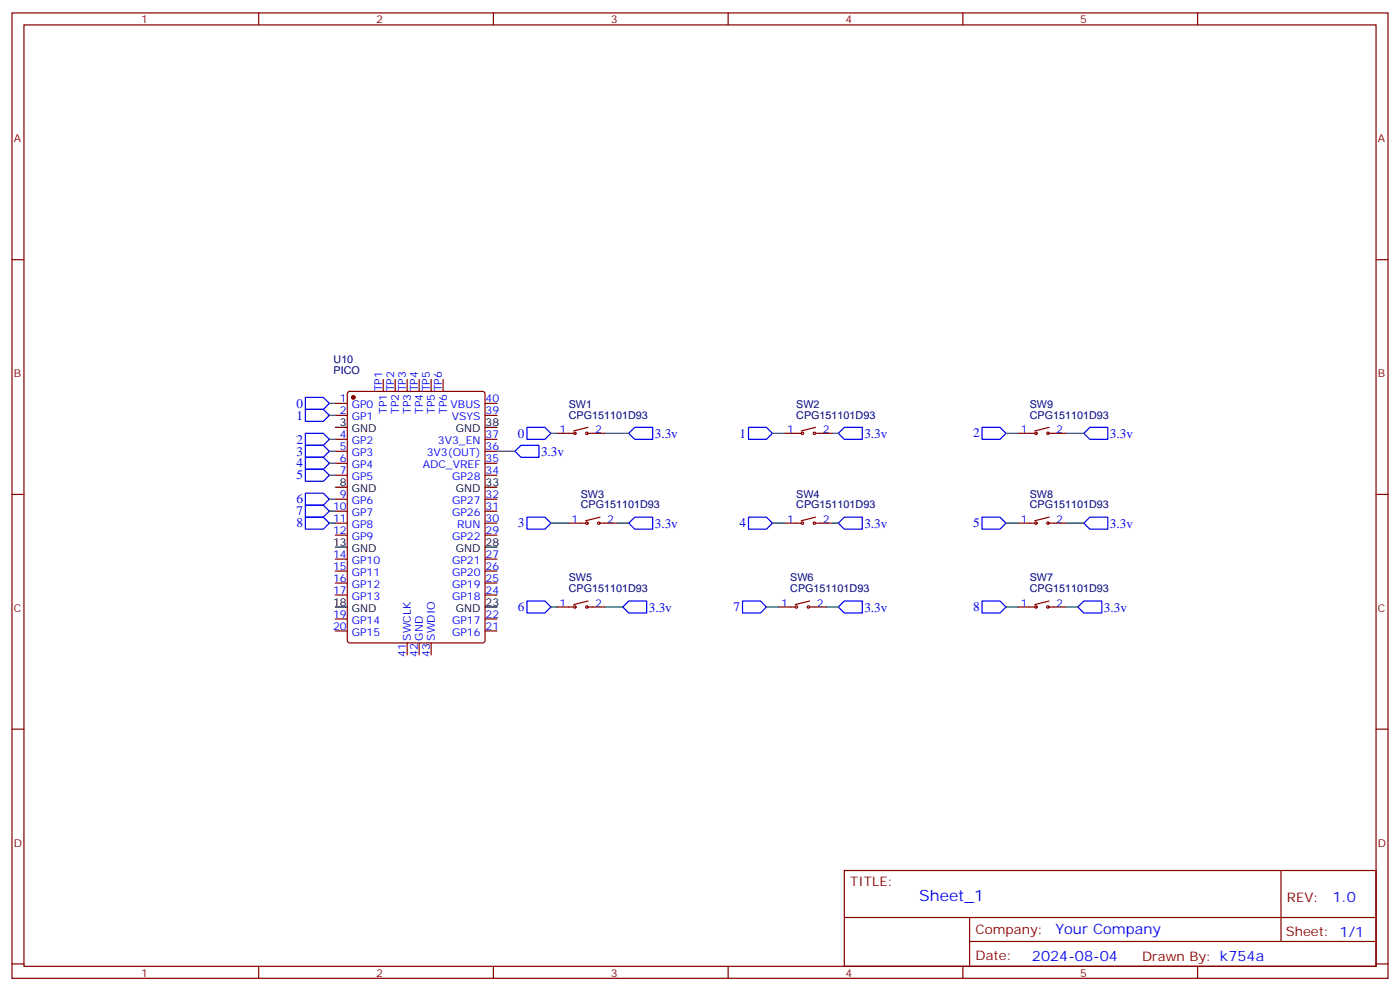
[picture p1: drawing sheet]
<svg xmlns="http://www.w3.org/2000/svg" width="412mm" height="292mm" viewBox="0 0 412 292" stroke-linecap="round" stroke-linejoin="round" font-family="sans-serif">
<g fill="none" stroke="#870000" stroke-width=".35">
<path d="M3.5 3.8h405.4v284.3h-405.4zM7.1 7.3h398.2v277.3h-398.2zM76.2 3.8v3.5M145.3 3.8v3.5M214.5 3.8v3.5M283.6 3.8v3.5M352.8 3.8v3.5M3.5 76.5h3.6M405.3 76.5h3.6M98.8 118.8h3.5M102.5 115.5l.5-.2h39.2l.6 .4 .1 73-.5 .6-39.4 .1-.6-.5-.1-72.9zM112.9 111.8v3.5"/>
<path d="M116.4 111.8v3.5M119.9 111.8v3.5M123.5 111.8v3.5M127 111.8v3.5M130.5 111.8v3.5M142.9 118.8h3.5M98.8 122.3h3.5M98.8 129.4h3.5M98.8 132.9h3.5M98.8 136.5h3.5M98.8 140h3.5M142.9 122.3h3.5"/>
<path d="M142.9 129.4h3.5M142.9 132.9h3.5M142.9 136.5h3.5M142.9 140h3.5M164 127.6h5M173.2 125.9l-4.2 1M173.2 127.6h5M231.1 127.6h4.9M240.2 127.6h5M240.2 125.9l-4.2 1M299.9 127.6h4.9M309 127.6h5"/>
<path d="M309 125.9l-4.2 1M3.5 145.6h3.6M98.8 154.1h3.5M98.8 147h3.5M98.8 150.6h3.5M98.8 157.6h3.5M142.9 154.1h3.5M142.9 147h3.5M142.9 150.6h3.5M142.9 157.6h3.5M167.6 154.1h4.9M176.7 152.3l-4.2 1.1"/>
<path d="M176.7 154.1h5M231.1 154.1h4.9M240.2 154.1h5M240.2 152.3l-4.2 1.1M299.9 154.1h4.9M309 154.1h5M309 152.3l-4.2 1.1M405.3 145.6h3.6M98.8 164.7h3.5M98.8 168.2h3.5M98.8 171.7h3.5M98.8 175.3h3.5"/>
<path d="M142.9 164.7h3.5M142.9 168.2h3.5M142.9 171.7h3.5M142.9 175.3h3.5M164 178.8h5M173.2 177l-4.2 1.1M173.2 178.8h5M229.3 178.8h4.9M238.5 178.8h4.9M238.5 177l-4.3 1.1M299.9 178.8h4.9M309 178.8h5"/>
<path d="M309 177l-4.2 1.1M98.8 182.3h3.5M98.8 185.8h3.5M119.9 189.4v3.5M123.5 189.4v3.5M127 189.4v3.5M142.9 182.3h3.5M142.9 185.8h3.5M3.5 214.8h3.6M405.3 214.8h3.6M248.7 256.4h156.6v28.2h-156.6zM377.3 256.4v20.9"/>
<path d="M248.7 270.2h156.5M285.6 277.3h119.6M285.6 270.2v14.2M3.5 283.9h3.6M76.2 284.6v3.5M145.3 284.6v3.5M214.5 284.6v3.5M283.6 284.6v3.5M352.8 284.6v3.5M405.3 283.9h3.6"/>
<circle cx="169.3" cy="127.6" r=".35"/>
<circle cx="172.9" cy="127.6" r=".35"/>
<circle cx="236.4" cy="127.6" r=".35"/>
<circle cx="239.9" cy="127.6" r=".35"/>
<circle cx="305.2" cy="127.6" r=".35"/>
<circle cx="308.7" cy="127.6" r=".35"/>
<circle cx="172.9" cy="154.1" r=".35"/>
<circle cx="176.4" cy="154.1" r=".35"/>
<circle cx="236.4" cy="154.1" r=".35"/>
<circle cx="239.9" cy="154.1" r=".35"/>
<circle cx="305.2" cy="154.1" r=".35"/>
<circle cx="308.7" cy="154.1" r=".35"/>
<circle cx="169.3" cy="178.8" r=".35"/>
<circle cx="172.9" cy="178.8" r=".35"/>
<circle cx="234.6" cy="178.8" r=".35"/>
<circle cx="238.1" cy="178.8" r=".35"/>
<circle cx="305.2" cy="178.8" r=".35"/>
<circle cx="308.7" cy="178.8" r=".35"/>
</g>
<circle cx="104.1" cy="117.1" r=".53" fill="#870000" stroke="#870000" stroke-width=".35"/>
<path d="M98.8 125.9h3.5M142.9 125.9h3.5M98.8 143.5h3.5M142.9 143.5h3.5M98.8 161.1h3.5M98.8 178.8h3.5M142.9 161.1h3.5M142.9 178.8h3.5" fill="none" stroke="#000" stroke-width=".35"/>
<g fill="none" stroke="#00f" stroke-width=".35">
<path d="M90 117.1h5.2l1.8 1.7-1.8 1.8h-5.2zM90 120.6h5.2l1.8 1.7-1.8 1.8h-5.2zM90 127.6h5.2l1.8 1.8-1.8 1.8h-5.2zM90 131.2h5.2l1.8 1.7-1.8 1.8h-5.2zM90 134.7h5.2l1.8 1.8-1.8 1.7h-5.2zM90 138.2h5.2l1.8 1.8-1.8 1.7h-5.2zM151.7 132.9l1.8-1.7h5.2v3.5h-5.2zM155.2 125.9h5.3l1.8 1.7-1.8 1.8h-5.3zM185.2 127.6l1.8-1.7h5.3v3.5h-5.3zM220.5 125.9h5.3l1.7 1.7-1.7 1.8h-5.3zM246.9 127.6l1.8-1.7h5.3v3.5h-5.3zM289.3 125.9h5.3l1.7 1.7-1.7 1.8h-5.3z"/>
<path d="M319.3 127.6l1.7-1.7h5.3v3.5h-5.3zM90 145.3h5.2l1.8 1.7-1.8 1.8h-5.2zM90 148.8h5.2l1.8 1.8-1.8 1.7h-5.2zM90 152.3h5.2l1.8 1.8-1.8 1.8h-5.2zM155.2 152.3h5.3l1.8 1.8-1.8 1.8h-5.3zM185.2 154.1l1.8-1.8h5.3v3.6h-5.3zM220.5 152.3h5.3l1.7 1.8-1.7 1.8h-5.3zM246.9 154.1l1.8-1.8h5.3v3.6h-5.3zM289.3 152.3h5.3l1.7 1.8-1.7 1.8h-5.3zM319.3 154.1l1.7-1.8h5.3v3.6h-5.3zM155.2 177h5.3l1.8 1.8-1.8 1.8h-5.3zM185.2 177h5.3v3.6h-5.3l-1.8-1.8z"/>
<path d="M218.7 177h5.3l1.8 1.8-1.8 1.8h-5.3zM248.7 177h5.3v3.6h-5.3l-1.8-1.8zM289.3 177h5.3l1.7 1.8-1.7 1.8h-5.3zM317.5 178.8l1.8-1.8h5.3v3.6h-5.3z"/>
</g>
<g fill="none" stroke="#008700" stroke-width=".35">
<path d="M97 118.8h1.8M97 132.9h1.8M97 122.3h1.8M97 129.4h1.8M97 136.5h1.8M97 140h1.8M146.4 132.9h5.3M162.3 127.6h1.7M178.2 127.6h7M227.5 127.6h3.6M245.2 127.6h1.7M296.3 127.6h3.6"/>
<path d="M314 127.6h5.3M97 154.1h1.8M97 147h1.8M97 150.6h1.8M162.3 154.1h5.3M181.7 154.1h3.5M227.5 154.1h3.6M245.2 154.1h1.7M296.3 154.1h3.6M314 154.1h5.3M162.3 178.8h1.7M178.2 178.8h5.2"/>
<path d="M225.8 178.8h3.5M243.4 178.8h3.5M296.3 178.8h3.6M314 178.8h3.5"/>
</g>
<text font-size="4.6" fill="#00f" x="270.8" y="265.4">Sheet_1</text>
<g font-size="4.2" fill="#00f">
<text x="392.5" y="265.7">1.0</text>
<text x="310.9" y="275.2">Your Company</text>
<text x="304" y="283">2024-08-04</text>
</g>
<g font-size="3.9" fill="#00f">
<text x="87.3" y="120.1">0</text>
<text x="87.3" y="123.6">1</text>
<text x="87.3" y="130.7">2</text>
<text x="152.6" y="128.9">0</text>
<text x="192.9" y="129">3.3v</text>
<text x="217.8" y="128.9">1</text>
<text x="254.6" y="129">3.3v</text>
<text x="286.6" y="128.8">2</text>
<text x="326.9" y="129">3.3v</text>
<text x="87.3" y="134.2">3</text>
<text x="87.3" y="137.6">4</text>
<text x="159.4" y="134.3">3.3v</text>
<text x="87.3" y="141.1">5</text>
<text x="87.3" y="148.2">6</text>
<text x="87.3" y="151.7">7</text>
<text x="87.3" y="155.3">8</text>
<text x="152.6" y="155.3">3</text>
<text x="192.9" y="155.5">3.3v</text>
<text x="217.8" y="155.3">4</text>
<text x="254.6" y="155.5">3.3v</text>
<text x="286.6" y="155.3">5</text>
<text x="326.9" y="155.5">3.3v</text>
<text x="152.6" y="180">6</text>
<text x="216.1" y="180">7</text>
<text x="286.6" y="180">8</text>
<text x="191.1" y="180.1">3.3v</text>
<text x="254.6" y="180.1">3.3v</text>
<text x="325.2" y="180.1">3.3v</text>
</g>
<g font-size="3.9" fill="#800">
<text x="250.5" y="261">TITLE:</text>
<text x="379.1" y="265.7">REV:</text>
<text x="287.4" y="275.2">Company:</text>
<text x="378.7" y="275.8">Sheet: 1/1</text>
<text x="287.4" y="282.9">Date:</text>
<text x="336.4" y="282.9">Drawn By: k754a</text>
</g>
<g font-size="3.2" fill="#800">
<text x="41.6" y="6.8">1</text>
<text x="110.8" y="6.8">2</text>
<text x="179.9" y="6.8">3</text>
<text x="249.1" y="6.8">4</text>
<text x="318.2" y="6.8">5</text>
<text x="4.1" y="41.9">A</text>
<text x="405.9" y="41.9">A</text>
<text x="4.1" y="111.1">B</text>
<text x="405.9" y="111.1">B</text>
<text x="4.1" y="180.2">C</text>
<text x="405.9" y="180.2">C</text>
<text x="4.1" y="249.3">D</text>
<text x="405.9" y="249.3">D</text>
<text x="41.6" y="287.6">1</text>
<text x="110.8" y="287.6">2</text>
<text x="179.9" y="287.6">3</text>
<text x="249.1" y="287.6">4</text>
<text x="318.2" y="287.6">5</text>
</g>
<g font-size="3.2" fill="#000080">
<text x="98.3" y="107.1">U10</text>
<text x="98.3" y="110.2">PICO</text>
<text x="167.5" y="123.3">CPG151101D93</text>
<text x="167.5" y="120.1">SW1</text>
<text x="234.6" y="123.3">CPG151101D93</text>
<text x="234.6" y="120.1">SW2</text>
<text x="303.4" y="123.3">CPG151101D93</text>
<text x="303.4" y="120.1">SW9</text>
<text x="171.1" y="149.8">CPG151101D93</text>
<text x="171.1" y="146.5">SW3</text>
<text x="234.6" y="149.8">CPG151101D93</text>
<text x="234.6" y="146.5">SW4</text>
<text x="303.4" y="149.8">CPG151101D93</text>
<text x="303.4" y="146.5">SW8</text>
<text x="167.5" y="171.2">SW5</text>
<text x="232.8" y="171.2">SW6</text>
<text x="303.4" y="171.2">SW7</text>
<text x="167.5" y="174.5">CPG151101D93</text>
<text x="232.8" y="174.5">CPG151101D93</text>
<text x="303.4" y="174.5">CPG151101D93</text>
</g>
<g font-size="3.2" fill="#00f">
<text x="100.1" y="118.5">1</text>
<text x="112.5" y="115.3" transform="rotate(-90 112.5 115.3)">TP1</text>
<text x="116.1" y="115.3" transform="rotate(-90 116.1 115.3)">TP2</text>
<text x="119.6" y="115.3" transform="rotate(-90 119.6 115.3)">TP3</text>
<text x="123.1" y="115.3" transform="rotate(-90 123.1 115.3)">TP4</text>
<text x="126.6" y="115.3" transform="rotate(-90 126.6 115.3)">TP5</text>
<text x="130.2" y="115.3" transform="rotate(-90 130.2 115.3)">TP6</text>
<text x="143.1" y="118.5">40</text>
<text x="100.1" y="122">2</text>
<text x="103.6" y="120.2">GP0</text>
<text x="103.6" y="123.8">GP1</text>
<text x="113.9" y="121.9" transform="rotate(-90 113.9 121.9)">TP1</text>
<text x="117.5" y="121.9" transform="rotate(-90 117.5 121.9)">TP2</text>
<text x="121" y="121.9" transform="rotate(-90 121 121.9)">TP3</text>
<text x="124.5" y="121.9" transform="rotate(-90 124.5 121.9)">TP4</text>
<text x="128.1" y="121.9" transform="rotate(-90 128.1 121.9)">TP5</text>
<text x="131.6" y="121.9" transform="rotate(-90 131.6 121.9)">TP6</text>
<text x="132.7" y="120.2">VBUS</text>
<text x="133.1" y="123.8">VSYS</text>
<text x="143.1" y="122">39</text>
<text x="100.1" y="129">4</text>
<text x="103.6" y="130.8">GP2</text>
<text x="129" y="130.8">3V3_EN</text>
<text x="143.1" y="129">37</text>
<text x="164.8" y="127.6">1</text>
<text x="175.3" y="127.6">2</text>
<text x="231.9" y="127.6">1</text>
<text x="242.4" y="127.6">2</text>
<text x="300.7" y="127.6">1</text>
<text x="311.1" y="127.6">2</text>
<text x="100.1" y="132.6">5</text>
<text x="100.1" y="136.1">6</text>
<text x="103.6" y="134.3">GP3</text>
<text x="103.6" y="137.9">GP4</text>
<text x="124.5" y="137.9">ADC_VREF</text>
<text x="125.7" y="134.3">3V3(OUT)</text>
<text x="143.1" y="136.1">35</text>
<text x="143.1" y="132.6">36</text>
<text x="100.1" y="139.6">7</text>
<text x="103.6" y="141.4">GP5</text>
<text x="133.2" y="141.4">GP28</text>
<text x="143.1" y="139.6">34</text>
<text x="100.1" y="146.7">9</text>
<text x="103.6" y="148.4">GP6</text>
<text x="133.2" y="148.4">GP27</text>
<text x="143.1" y="146.7">32</text>
<text x="98.1" y="150.2">10</text>
<text x="98.1" y="153.7">11</text>
<text x="103.6" y="152">GP7</text>
<text x="103.6" y="155.5">GP8</text>
<text x="133.2" y="152">GP26</text>
<text x="134.7" y="155.5">RUN</text>
<text x="143.1" y="153.7">30</text>
<text x="143.1" y="150.2">31</text>
<text x="168.4" y="154.1">1</text>
<text x="178.9" y="154.1">2</text>
<text x="231.9" y="154.1">1</text>
<text x="242.4" y="154.1">2</text>
<text x="300.7" y="154.1">1</text>
<text x="311.1" y="154.1">2</text>
<text x="98.1" y="157.3">12</text>
<text x="103.6" y="159">GP9</text>
<text x="133.2" y="159">GP22</text>
<text x="143.1" y="157.3">29</text>
<text x="98.1" y="164.3">14</text>
<text x="98.1" y="167.9">15</text>
<text x="103.6" y="166.1">GP10</text>
<text x="133.2" y="166.1">GP21</text>
<text x="143.1" y="167.9">26</text>
<text x="143.1" y="164.3">27</text>
<text x="98.1" y="171.4">16</text>
<text x="103.6" y="169.6">GP11</text>
<text x="103.6" y="173.1">GP12</text>
<text x="133.2" y="173.1">GP19</text>
<text x="133.2" y="169.6">GP20</text>
<text x="143.1" y="171.4">25</text>
<text x="98.1" y="174.9">17</text>
<text x="103.6" y="176.7">GP13</text>
<text x="133.2" y="176.7">GP18</text>
<text x="143.1" y="174.9">24</text>
<text x="164.8" y="178.8">1</text>
<text x="175.3" y="178.8">2</text>
<text x="230.1" y="178.8">1</text>
<text x="240.6" y="178.8">2</text>
<text x="300.7" y="178.8">1</text>
<text x="311.1" y="178.8">2</text>
<text x="98.1" y="182">19</text>
<text x="98.1" y="185.5">20</text>
<text x="103.6" y="183.7">GP14</text>
<text x="133.2" y="183.7">GP17</text>
<text x="143.1" y="185.5">21</text>
<text x="143.1" y="182">22</text>
<text x="103.6" y="187.3">GP15</text>
<text x="121" y="188.7" transform="rotate(-90 121 188.7)">SWCLK</text>
<text x="124.5" y="188.7" transform="rotate(-90 124.5 188.7)">GND</text>
<text x="128.1" y="188.7" transform="rotate(-90 128.1 188.7)">SWDIO</text>
<text x="133.2" y="187.3">GP16</text>
<text x="119.6" y="193.4" transform="rotate(-90 119.6 193.4)">41</text>
<text x="123.1" y="193.4" transform="rotate(-90 123.1 193.4)">42</text>
<text x="126.6" y="193.4" transform="rotate(-90 126.6 193.4)">43</text>
</g>
<g font-size="3.2">
<text x="100.1" y="125.5">3</text>
<text x="143.1" y="125.5">38</text>
<text x="103.6" y="127.3">GND</text>
<text x="134.3" y="127.3">GND</text>
<text x="100.1" y="143.2">8</text>
<text x="143.1" y="143.2">33</text>
<text x="103.6" y="144.9">GND</text>
<text x="134.3" y="144.9">GND</text>
<text x="98.1" y="160.8">13</text>
<text x="143.1" y="160.8">28</text>
<text x="103.6" y="162.6">GND</text>
<text x="134.3" y="162.6">GND</text>
<text x="98.1" y="178.4">18</text>
<text x="143.1" y="178.4">23</text>
<text x="103.6" y="180.2">GND</text>
<text x="134.3" y="180.2">GND</text>
</g>
</svg>
